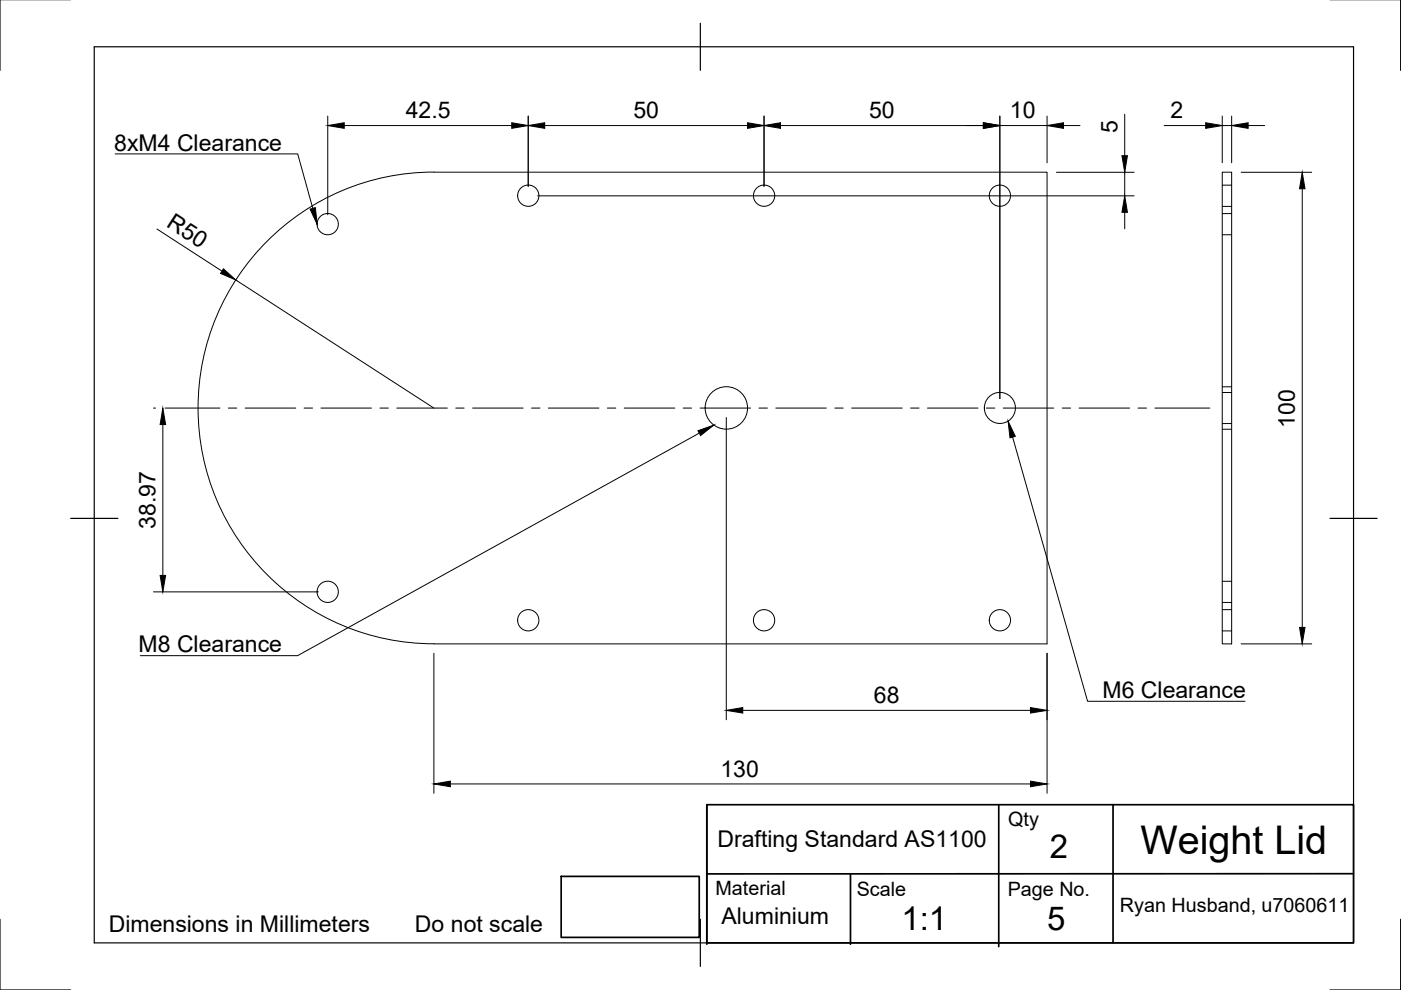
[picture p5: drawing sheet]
<svg xmlns="http://www.w3.org/2000/svg" width="297mm" height="210mm" viewBox="0 0 297 210" stroke-linecap="round" stroke-linejoin="round" font-family="sans-serif">
<!-- layer: Visible -->
<g fill="none" stroke="#000" stroke-width=".21">
<path d="M92 36.5h130v100h-130M92 36.5a50 50 0 0 0-50 50 50 50 0 0 0 50 50M259.1 36.5h2v100h-2z"/>
<circle cx="69.5" cy="47.5" r="2.25"/>
<circle cx="112" cy="41.5" r="2.25"/>
<circle cx="162" cy="41.5" r="2.25"/>
<circle cx="212" cy="41.5" r="2.25"/>
<circle cx="154" cy="86.5" r="4.5"/>
<circle cx="212" cy="86.5" r="3.3"/>
<circle cx="69.5" cy="125.5" r="2.25"/>
<circle cx="112" cy="131.5" r="2.25"/>
<circle cx="162" cy="131.5" r="2.25"/>
<circle cx="212" cy="131.5" r="2.25"/>
</g>
<!-- layer: Hidden -->
<path d="M259.1 39.3h2M259.1 43.8h2M259.1 49.8h2M259.1 45.3h2M259.1 89.8h2M259.1 83.2h2M259.1 91h2M259.1 82h2M259.1 133.8h2M259.1 129.3h2M259.1 127.7h2M259.1 123.2h2" fill="none" stroke="#000" stroke-width=".21"/>
<!-- layer: Border -->
<path d="M0 -.1v15M297 -.1v15M20 9.9h267v190h-267zM148.5 4.9v10M15 109.9h10M282 109.9h10M0 194.9v15h15M148.5 194.9v10M297 194.9v15h-15" fill="none" stroke="#000" stroke-width=".25"/>
<!-- layer: TitleBlock -->
<path d="M149.9 170.6h137.1v29.3h-137.1zM149.9 170.6v29.6M211.8 170.8v29.9M236 170.6v29.3M119 185.8h29.3v12.9h-29.3zM180.3 185.3v14.9M287 185.2l-137.1 .1" fill="none" stroke="#000" stroke-width=".36"/>
<!-- layer: Dimensions -->
<g fill="none" stroke="#000" stroke-width=".21">
<path d="M69.5 24.6v20.9M73 26.6h35.5M112 24.6v14.9M115.5 26.6h43M162 24.6v14.9M165.5 26.6h43M212 26.6h10M212 24.6v59.9M222 24.6v9.9M224 36.5h16.5M225.5 26.6h3.5M238.5 24.2v8.8"/>
<path d="M238.5 36.5v5M246.8 26.6h8.8M259.1 24.6v9.9M259.1 26.6h2M261.1 24.6v9.9M263.1 36.5h15M264.6 26.6h3.5M33.3 48.6l13.8 8.9M50 59.4l42 27.1M114 41.5h126.5M238.5 45v3.5M276.1 40v93"/>
<path d="M32.5 86.5h.5M34.5 90v32M154 88.5v64.1M32.5 125.5h35M92 138.5v29.7M222 138.5v29.7M263.1 136.5h15M157.5 150.6h61M95.5 166.2h123"/>
</g>
<g fill="#000" stroke="#000" stroke-width=".21">
<path d="M69.5 26.6l3.5-.6v1.2zM108.5 26l3.5 .6-3.5 .6zM112 26.6l3.5-.6v1.2zM158.5 26l3.5 .6-3.5 .6zM162 26.6l3.5-.6v1.2zM208.5 26l3.5 .6-3.5 .6zM222 26.6l3.5-.6v1.2zM237.9 33h1.1l-.5 3.5zM255.6 26l3.5 .6-3.5 .6zM261.1 26.6l3.5-.6v1.2zM47.4 57l2.6 2.4-3.2-1.4zM238.5 41.5l.5 3.5h-1.1z"/>
<path d="M276.1 36.5l.6 3.5h-1.2zM34.5 86.5l.6 3.5h-1.1zM34 122h1.1l-.6 3.5zM275.5 133h1.2l-.6 3.5zM154 150.6l3.5-.6v1.2zM218.5 150l3.5 .6-3.5 .6zM92 166.2l3.5-.6v1.2zM218.5 165.6l3.5 .6-3.5 .6z"/>
</g>
<!-- layer: Center Lines -->
<g fill="none" stroke="#000" stroke-width=".21">
<path d="M35 86.5h11.6M48.4 86.5h1.8M52 86.5h10.7M64.5 86.5h1.8M68.1 86.5h10.7M80.6 86.5h1.7M84.1 86.5h10.7M96.6 86.5h1.8M100.2 86.5h10.7M112.7 86.5h1.8M116.3 86.5h10.7M128.8 86.5h1.8"/>
<path d="M132.4 86.5h10.7M144.8 86.5h1.8M148.4 86.5h10.7M160.9 86.5h1.8M164.5 86.5h10.7M177 86.5h1.8M180.6 86.5h10.7M193.1 86.5h1.8M196.6 86.5h10.7M209.1 86.5h1.8M212.7 86.5h10.7M225.2 86.5h1.8"/>
<path d="M228.8 86.5h10.7M241.3 86.5h1.8M244.9 86.5h11.6"/>
</g>
<!-- layer: Annotations -->
<path d="M65.7 44.3l1.2-.3 .3 3.6zM148 91.3l3.3-1.2-2.8 2.2zM213.7 89.3l1.6 3.2-1.2 .3z" fill="#000" stroke="#000" stroke-width=".21"/>
<path d="M24.4 32.6h38.7l3.2 11.6M148.3 91.8l-85.2 47.2h-33.4M214.7 92.7l15.9 56h33.4" fill="none" stroke="#000" stroke-width=".21"/>
<text font-size="8.4" x="241.8" y="181.1">Weight Lid</text>
<g font-size="7">
<text x="222.6" y="181.8">2</text>
<text x="191.1" y="197.2">1:1</text>
<text x="222" y="197.2">5</text>
</g>
<g font-size="4.9">
<text x="86" y="25.1">42.5</text>
<text x="134.3" y="25.1">50</text>
<text x="184.3" y="25.1">50</text>
<text x="214.1" y="25.1">10</text>
<text x="236.9" y="28.2" transform="rotate(-90 236.9 28.2)">5</text>
<text x="248.2" y="25.1">2</text>
<text x="24.2" y="31.9">8xM4 Clearance</text>
<text x="35.1" y="47.9" transform="rotate(33 35.1 47.9)">R50</text>
<text x="274.6" y="90.8" transform="rotate(-90 274.6 90.8)">100</text>
<text x="33" y="112.1" transform="rotate(-90 33 112.1)">38.97</text>
<text x="29.4" y="138.3">M8 Clearance</text>
<text x="185.3" y="149">68</text>
<text x="233.7" y="148">M6 Clearance</text>
<text x="152.8" y="164.6">130</text>
<text x="152.1" y="179.5">Drafting Standard AS1100</text>
<text x="23.1" y="197.6">Dimensions in Millimeters</text>
<text x="88" y="197.6">Do not scale</text>
<text x="153" y="195.8">Aluminium</text>
</g>
<g font-size="4.2">
<text x="213.8" y="175.1">Qty</text>
<text x="151.7" y="189.9">Material</text>
<text x="181.6" y="189.9">Scale</text>
<text x="213.7" y="189.9">Page No.</text>
<text x="237.4" y="193.4">Ryan Husband, u7060611</text>
</g>
</svg>
